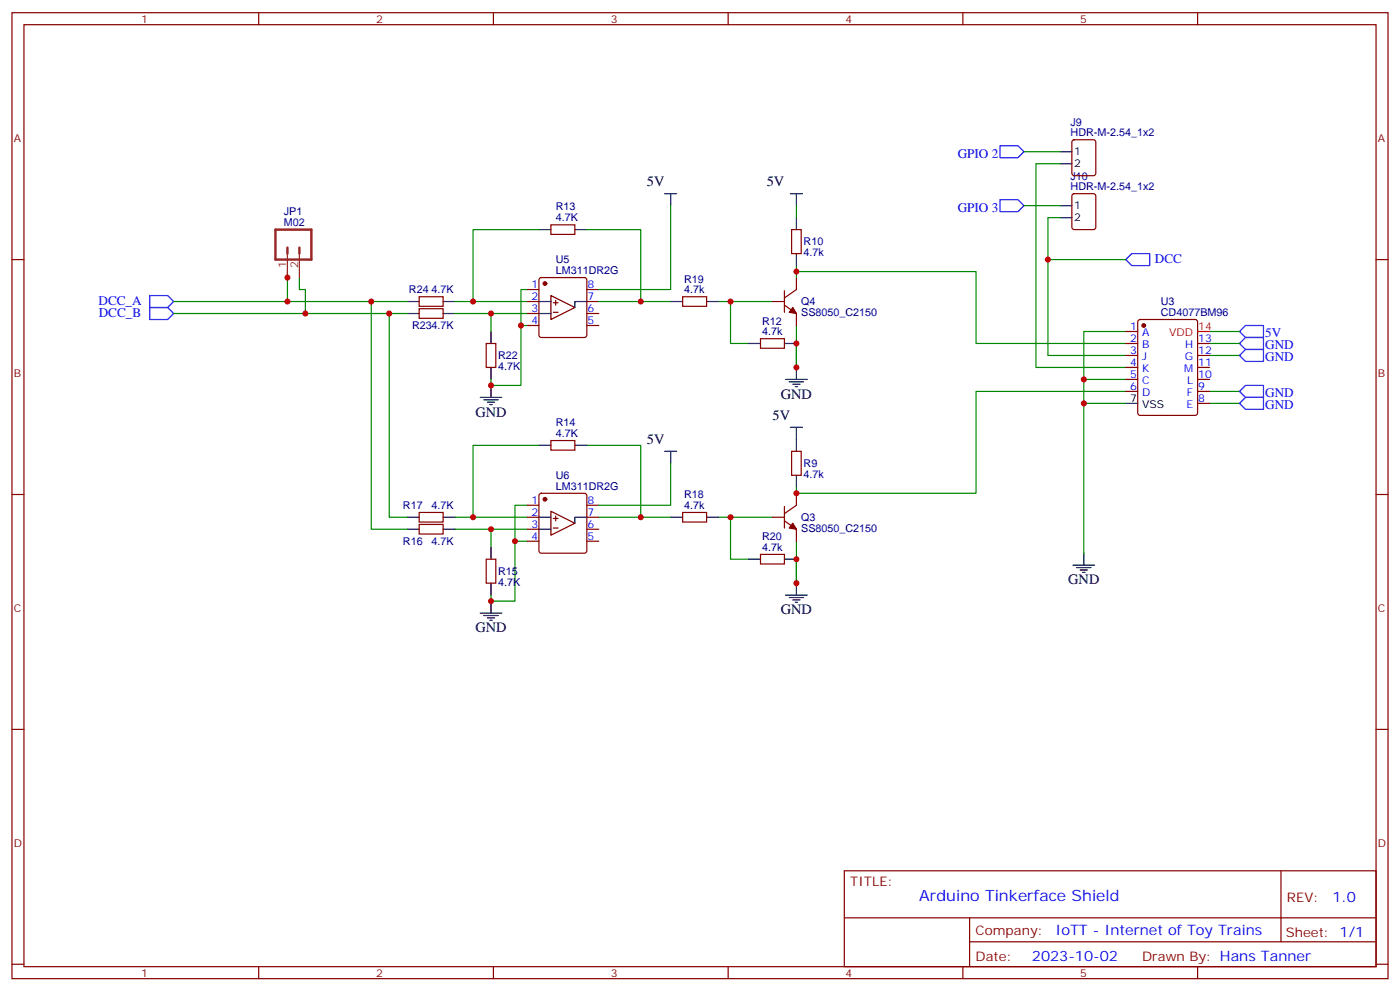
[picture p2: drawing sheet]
<svg xmlns="http://www.w3.org/2000/svg" width="412mm" height="292mm" viewBox="0 0 412 292" stroke-linecap="round" stroke-linejoin="round" font-family="sans-serif">
<g fill="none" stroke="#870000" stroke-width=".35">
<path d="M3.5 3.7h405.4v284.4h-405.4zM7.1 7.3h398.2v277.3h-398.2zM76.2 3.7v3.6M145.3 3.7v3.6M214.5 3.7v3.6M283.6 3.7v3.6M352.8 3.7v3.6M316 57.2l.4-.2h5.7l.6 .4 .1 9.5-.5 .6-5.9 .1-.6-.5-.1-9.4zM316 41.3l.4-.2h5.7l.6 .5 .1 9.4-.5 .7h-5.9l-.6-.4-.1-9.5zM3.5 76.4h3.6M162.3 66.2h7v2.8h-7zM233.2 67.6h2.8v7h-2.8z"/>
<path d="M405.3 76.4h3.6M123.5 87.3h7v2.9h-7zM123.5 90.9h7v2.8h-7zM155.2 85.2h3.5M155.2 95.8h3.5M155.2 88.8h3.5M155.2 92.3h3.5M159 81.9l.5-.2h12.7l.5 .2 .2 .5v16.2l-.3 .5-.4 .2h-12.7l-.5-.2-.3-.5v-16.2zM172.9 85.2h3.5M172.9 95.8h3.5M172.9 88.8h3.5M172.9 92.3h3.5"/>
<path d="M201.1 87.3h7v2.9h-7zM224 99.7h7.1v2.8h-7.1zM227.5 88.8h3.6M231.1 89.8l3.5 2.5v3.5M231.1 85.6v6.3M234.6 81.7v3.5l-3.5 2.5M331.6 97.6h3.5M335.4 94.3l.4-.2h16.3l.6 .4 .1 27.1-.5 .6-16.5 .1-.6-.5-.1-27zM143.2 101.1h2.8v7.1h-2.8zM331.6 101.1h3.5M331.6 104.6h3.5M331.6 108.2h3.5"/>
<path d="M331.6 111.7h3.5M331.6 115.2h3.5M352.8 101.1h3.5M352.8 104.6h3.5M352.8 108.2h3.5M352.8 111.7h3.5M352.8 115.2h3.5M352.8 118.7h3.5M162.3 129.7h7v2.8h-7zM233.2 132.9h2.8v7h-2.8zM3.5 145.6h3.6M123.5 154.4h7v2.8h-7z"/>
<path d="M123.5 150.8h7v2.9h-7zM155.2 148.7h3.5M155.2 159.3h3.5M155.2 152.3h3.5M155.2 155.8h3.5M159 145.4l.5-.2h12.7l.5 .2 .2 .5v16.2l-.3 .5-.4 .2h-12.7l-.5-.2-.3-.5v-16.2zM172.9 148.7h3.5M172.9 159.3h3.5M172.9 152.3h3.5M172.9 155.8h3.5M201.1 150.8h7v2.9h-7zM227.5 152.3h3.6"/>
<path d="M231.1 153.3l3.5 2.5v3.5M231.1 149.1v6.3M234.6 145.2v3.5l-3.5 2.5M405.3 145.6h3.6M143.2 164.6h2.8v7.1h-2.8zM224 163.2h7.1v2.8h-7.1zM3.5 214.7h3.6M405.3 214.7h3.6M248.7 256.3h156.6v28.3h-156.6zM377.3 256.4v20.8M248.7 270.2h156.5M285.6 277.2h119.6"/>
<path d="M285.6 270.2v14.1M3.5 283.8h3.6M76.2 284.6v3.5M145.3 284.6v3.5M214.5 284.6v3.5M283.6 284.6v3.5M352.8 284.6v3.5M405.3 283.8h3.6"/>
</g>
<g fill="none" stroke="#008700" stroke-width=".35">
<path d="M301.6 44.7h10.6M312.2 48.2h-7v60h26.4M84.7 79.9v8.9M158.7 67.6h-19.4v21.2M172.9 67.6h15.8v21.2h-12.3M197.6 60.5v24.7h-21.2M234.6 79.9h52.9v21.2h44.1M234.6 60.5v3.6M234.6 78.2v3.5M301.6 60.5h10.6M308.7 76.4h22.9M312.2 64.1h-3.5v40.5h22.9"/>
<path d="M51.2 88.8h68.7M51.2 92.3h68.7M88.2 81.7v3.5h1.8v7.1M109.4 88.8v67h10.5M114.7 92.3v60h5.2M134.1 88.8h21.1M134.1 92.3h21.1M144.6 92.3v5.3M153.5 95.8h1.7M155.2 85.2h-1.7v28.3h-8.9v-1.8M188.7 88.8h8.9M211.7 88.8h15.8"/>
<path d="M215.2 88.8v12.3h5.3M234.6 95.8v12.4M331.6 97.6h-12.3v14.1h12.3M356.3 97.6h8.8M319.3 111.7v51.1M319.3 118.7h12.3M331.6 115.2h-44.1v30h-52.9v-1.8M356.3 118.7h8.8M356.3 104.6h8.8M356.3 115.2h8.8M356.3 101.1h8.8M158.7 131.1h-19.4v21.2"/>
<path d="M172.9 131.1h15.8v21.2h-12.3M197.6 136.4v12.3h-21.2M134.1 155.8h21.1M134.1 152.3h21.1M144.6 155.8v5.3M151.7 159.3h3.5M155.2 148.7h-3.5v28.3h-7.1v-1.8M188.7 152.3h8.9M211.7 152.3h15.8M215.2 152.3v12.3h5.3M234.6 159.3v12.4"/>
</g>
<path d="M81.1 67.6h10.6v8.8h-10.6zM84.7 72.9v1.7M88.2 72.9v1.7" fill="none" stroke="#8c2424" stroke-width=".71"/>
<path d="M84.7 74.6v7.1M88.2 74.6v7.1" fill="none" stroke="#8c2424" stroke-width=".35"/>
<path d="M294.6 58.8h5.3l1.7 1.7-1.7 1.8h-5.3zM294.6 42.9h5.3l1.7 1.8-1.7 1.7h-5.3zM333.4 74.6h5.3v3.6h-5.3l-1.8-1.8zM44.1 87h5.3l1.8 1.8-1.8 1.7h-5.3zM44.1 90.5h5.3l1.8 1.8-1.8 1.8h-5.3zM365.1 97.6l1.8-1.8h5.3v3.5h-5.3zM366.9 99.3h5.3v3.6h-5.3l-1.8-1.8zM365.1 104.6l1.8-1.7h5.3v3.5h-5.3zM365.1 118.7l1.8-1.7h5.3v3.5h-5.3zM366.9 113.5h5.3v3.5h-5.3l-1.8-1.8z" fill="none" stroke="#00f" stroke-width=".35"/>
<g fill="none" stroke="#000" stroke-width=".35">
<path d="M195.8 57h3.5M197.6 57v3.5M232.8 57h3.6M234.6 57v3.5M312.2 44.7h3.5M312.2 48.2h3.5M158.7 67.6h3.6M169.3 67.6h3.6M234.6 64.1v3.5M234.6 74.6v3.6M312.2 60.5h3.5M312.2 64.1h3.5"/>
<path d="M119.9 88.8h3.6M119.9 92.3h3.6M130.5 88.8h3.6M130.5 92.3h3.6M144.6 97.6v3.5M158.7 88.8h3.6M158.7 92.3h3.6M172.9 88.8h-3.6v1.7M197.6 88.8h3.5M208.1 88.8h3.6M141.5 117h6.3M142.5 117.7h4.3"/>
<path d="M143.6 118.4h2.1M144.3 119.1h.7M144.6 108.2v3.5M144.6 113.5v3.5M220.5 101.1h3.5M231.1 101.1h3.5M231.4 111.7h6.4M232.5 112.4h4.2M233.5 113.1h2.2M234.2 113.8h.7M234.6 108.2v3.5M331.6 118.7h3.5"/>
<path d="M158.7 131.1h3.6M169.3 131.1h3.6M195.8 132.9h3.5M197.6 132.9v3.5M232.8 125.8h3.6M234.6 125.8v7.1M234.6 139.9v3.5M119.9 155.8h3.6M119.9 152.3h3.6M130.5 155.8h3.6M130.5 152.3h3.6M158.7 155.8h3.6"/>
<path d="M158.7 152.3h3.6M172.9 152.3h-3.6v1.7M197.6 152.3h3.5M208.1 152.3h3.6M144.6 161.1v3.5M144.6 171.7v3.5M144.6 177v3.5M220.5 164.6h3.5M231.1 164.6h3.5M231.4 175.2h6.4M232.5 175.9h4.2M233.5 176.6h2.2"/>
<path d="M234.2 177.3h.7M234.6 171.7v3.5M316.1 166.4h6.3M317.1 167.1h4.3M318.2 167.8h2.1M318.9 168.5h.7M319.3 162.8v3.6M141.5 180.5h6.3M142.5 181.2h4.3M143.6 181.9h2.1M144.3 182.6h.7"/>
</g>
<g fill="#870000" stroke="#870000" stroke-width=".35">
<path d="M233.5 90.5l1.1 1.8-2.1-.4z"/>
<path d="M233.5 154l1.1 1.8-2.1-.4z"/>
<circle cx="160.5" cy="83.5" r=".53"/>
<circle cx="160.5" cy="147" r=".53"/>
<circle cx="336.9" cy="95.8" r=".53"/>
</g>
<path d="M162.3 87l7 3.5-7 3.6zM163 89.1h1.4M163 91.9h1.4M163.7 88.4v1.4M162.3 150.5l7 3.5-7 3.6zM163 152.6h1.4M163 155.4h1.4M163.7 151.9v1.4" fill="none" stroke="#600" stroke-width=".35"/>
<path d="M352.8 97.6h3.5" fill="none" stroke="#f00" stroke-width=".35"/>
<g fill="#c00">
<circle cx="84.7" cy="81.7" r=".88"/>
<circle cx="139.3" cy="88.8" r=".88"/>
<circle cx="144.6" cy="92.3" r=".88"/>
<circle cx="144.6" cy="155.8" r=".88"/>
<circle cx="139.3" cy="152.3" r=".88"/>
<circle cx="215.2" cy="88.8" r=".88"/>
<circle cx="215.2" cy="152.3" r=".88"/>
<circle cx="188.7" cy="88.8" r=".88"/>
<circle cx="188.7" cy="152.3" r=".88"/>
<circle cx="144.6" cy="177" r=".88"/>
<circle cx="151.7" cy="159.3" r=".88"/>
<circle cx="144.6" cy="113.5" r=".88"/>
<circle cx="153.5" cy="95.8" r=".88"/>
<circle cx="234.6" cy="164.6" r=".88"/>
<circle cx="234.6" cy="171.7" r=".88"/>
<circle cx="234.6" cy="101.1" r=".88"/>
<circle cx="234.6" cy="108.2" r=".88"/>
<circle cx="84.7" cy="88.8" r=".88"/>
<circle cx="109.4" cy="88.8" r=".88"/>
<circle cx="90" cy="92.3" r=".88"/>
<circle cx="114.7" cy="92.3" r=".88"/>
<circle cx="234.6" cy="79.9" r=".88"/>
<circle cx="234.6" cy="145.2" r=".88"/>
<circle cx="319.3" cy="111.7" r=".88"/>
<circle cx="319.3" cy="118.7" r=".88"/>
<circle cx="308.7" cy="76.4" r=".88"/>
</g>
<text font-size="4.6" fill="#00f" x="270.8" y="265.4">Arduino Tinkerface Shield</text>
<g font-size="4.2">
<text x="190.6" y="54.9">5V</text>
<text x="225.8" y="54.9">5V</text>
<text x="230" y="117.3">GND</text>
<text x="140.1" y="122.6">GND</text>
<text x="227.6" y="123.7">5V</text>
<text x="190.6" y="130.7">5V</text>
<text x="314.7" y="172">GND</text>
<text x="230" y="180.8">GND</text>
<text x="140.1" y="186.1">GND</text>
</g>
<g font-size="4.2" fill="#00f">
<text x="392.5" y="265.6">1.0</text>
<text x="310.9" y="275.2">IoTT - Internet of Toy Trains</text>
<text x="304" y="283">2023-10-02</text>
</g>
<g font-size="3.9" fill="#00f">
<text x="282.1" y="46.4">GPIO 2</text>
<text x="282.1" y="62.3">GPIO 3</text>
<text x="340.2" y="77.5">DCC</text>
<text x="29" y="89.9">DCC_A</text>
<text x="29.1" y="93.4">DCC_B</text>
<text x="372.7" y="99.3">5V</text>
<text x="372.7" y="106.4">GND</text>
<text x="372.7" y="102.9">GND</text>
<text x="372.7" y="117">GND</text>
<text x="372.7" y="120.5">GND</text>
</g>
<g font-size="3.9" fill="#800">
<text x="250.5" y="260.9">TITLE:</text>
<text x="379.1" y="265.6">REV:</text>
<text x="287.4" y="275.1">Company:</text>
<text x="378.7" y="275.7">Sheet: 1/1</text>
<text x="287.4" y="282.8">Date:</text>
<text x="336.4" y="282.9">Drawn By: Hans Tanner</text>
</g>
<g font-size="3.2" fill="#800">
<text x="41.6" y="6.7">1</text>
<text x="110.8" y="6.7">2</text>
<text x="179.9" y="6.7">3</text>
<text x="249.1" y="6.7">4</text>
<text x="318.2" y="6.7">5</text>
<text x="4.1" y="41.8">A</text>
<text x="405.9" y="41.8">A</text>
<text x="4.1" y="111">B</text>
<text x="405.9" y="111">B</text>
<text x="4.1" y="180.1">C</text>
<text x="405.9" y="180.1">C</text>
<text x="4.1" y="249.3">D</text>
<text x="405.9" y="249.3">D</text>
<text x="41.6" y="287.5">1</text>
<text x="110.8" y="287.5">2</text>
<text x="179.9" y="287.5">3</text>
<text x="249.1" y="287.5">4</text>
<text x="318.2" y="287.5">5</text>
</g>
<g font-size="3.2" fill="#000080">
<text x="315.4" y="40.1">HDR-M-2.54_1x2</text>
<text x="315.4" y="37">J9</text>
<text x="315.4" y="52.8">J10</text>
<text x="315.4" y="56">HDR-M-2.54_1x2</text>
<text x="83.6" y="63.4">JP1</text>
<text x="163.7" y="65.1">4.7K</text>
<text x="163.7" y="61.9">R13</text>
<text x="83.6" y="66.5">M02</text>
<text x="163.7" y="77.5">U5</text>
<text x="236.7" y="75.4">4.7k</text>
<text x="236.7" y="72.2">R10</text>
<text x="163.7" y="80.6">LM311DR2G</text>
<text x="201.5" y="83.2">R19</text>
<text x="120.5" y="86.4">R24</text>
<text x="127.1" y="86.4">4.7K</text>
<text x="201.5" y="86.3">4.7k</text>
<text x="236" y="89.8">Q4</text>
<text x="341.9" y="89.8">U3</text>
<text x="224.5" y="95.5">R12</text>
<text x="236" y="93">SS8050_C2150</text>
<text x="341.9" y="93">CD4077BM96</text>
<text x="121.4" y="96.9">R234.7K</text>
<text x="224.5" y="98.6">4.7k</text>
<text x="146.8" y="105.7">R22</text>
<text x="146.8" y="108.9">4.7K</text>
<text x="163.7" y="125.4">R14</text>
<text x="163.7" y="128.6">4.7K</text>
<text x="236.7" y="137.5">R9</text>
<text x="163.7" y="141">U6</text>
<text x="236.7" y="140.6">4.7k</text>
<text x="118.7" y="149.9">R17</text>
<text x="127.1" y="149.9">4.7K</text>
<text x="163.7" y="144.1">LM311DR2G</text>
<text x="201.5" y="149.8">4.7k</text>
<text x="201.5" y="146.7">R18</text>
<text x="236" y="153.3">Q3</text>
<text x="118.7" y="160.4">R16</text>
<text x="127.1" y="160.4">4.7K</text>
<text x="224.5" y="159">R20</text>
<text x="236" y="156.5">SS8050_C2150</text>
<text x="224.5" y="162.1">4.7k</text>
<text x="146.8" y="172.4">4.7K</text>
<text x="146.8" y="169.2">R15</text>
</g>
<g font-size="3.2">
<text x="316.4" y="45.7">1</text>
<text x="316.4" y="49.2">2</text>
<text x="316.4" y="61.6">1</text>
<text x="316.4" y="65.1">2</text>
<text x="332.9" y="118.4">7</text>
<text x="336.4" y="120.2">VSS</text>
</g>
<g font-size="3.2" fill="#8d2323">
<text x="84.3" y="78.8" transform="rotate(-90 84.3 78.8)">1</text>
<text x="87.8" y="78.8" transform="rotate(-90 87.8 78.8)">2</text>
</g>
<g font-size="3.2" fill="#00f">
<text x="156.6" y="84.9">1</text>
<text x="156.6" y="88.4">2</text>
<text x="173" y="88.4">7</text>
<text x="173" y="84.9">8</text>
<text x="156.6" y="95.5">4</text>
<text x="156.6" y="91.9">3</text>
<text x="173" y="95.5">5</text>
<text x="173" y="91.9">6</text>
<text x="332.9" y="97.2">1</text>
<text x="332.9" y="100.8">2</text>
<text x="336.4" y="99">A</text>
<text x="353" y="100.8">13</text>
<text x="332.9" y="104.3">3</text>
<text x="332.9" y="107.8">4</text>
<text x="336.4" y="102.5">B</text>
<text x="336.4" y="106">J</text>
<text x="349" y="106">G</text>
<text x="349.1" y="102.5">H</text>
<text x="353" y="107.8">11</text>
<text x="353" y="104.3">12</text>
<text x="332.9" y="111.3">5</text>
<text x="336.4" y="109.6">K</text>
<text x="336.4" y="113.1">C</text>
<text x="348.8" y="109.6">M</text>
<text x="349.7" y="113.1">L</text>
<text x="353" y="111.3">10</text>
<text x="332.9" y="114.9">6</text>
<text x="336.4" y="116.6">D</text>
<text x="349.6" y="116.6">F</text>
<text x="353" y="118.4">8</text>
<text x="353" y="114.9">9</text>
<text x="349.5" y="120.2">E</text>
<text x="156.6" y="148.4">1</text>
<text x="173" y="148.4">8</text>
<text x="156.6" y="151.9">2</text>
<text x="156.6" y="155.4">3</text>
<text x="173" y="155.4">6</text>
<text x="173" y="151.9">7</text>
<text x="156.6" y="159">4</text>
<text x="173" y="159">5</text>
</g>
<g font-size="3.2" fill="#f00">
<text x="344.4" y="99">VDD</text>
<text x="353" y="97.2">14</text>
</g>
</svg>
